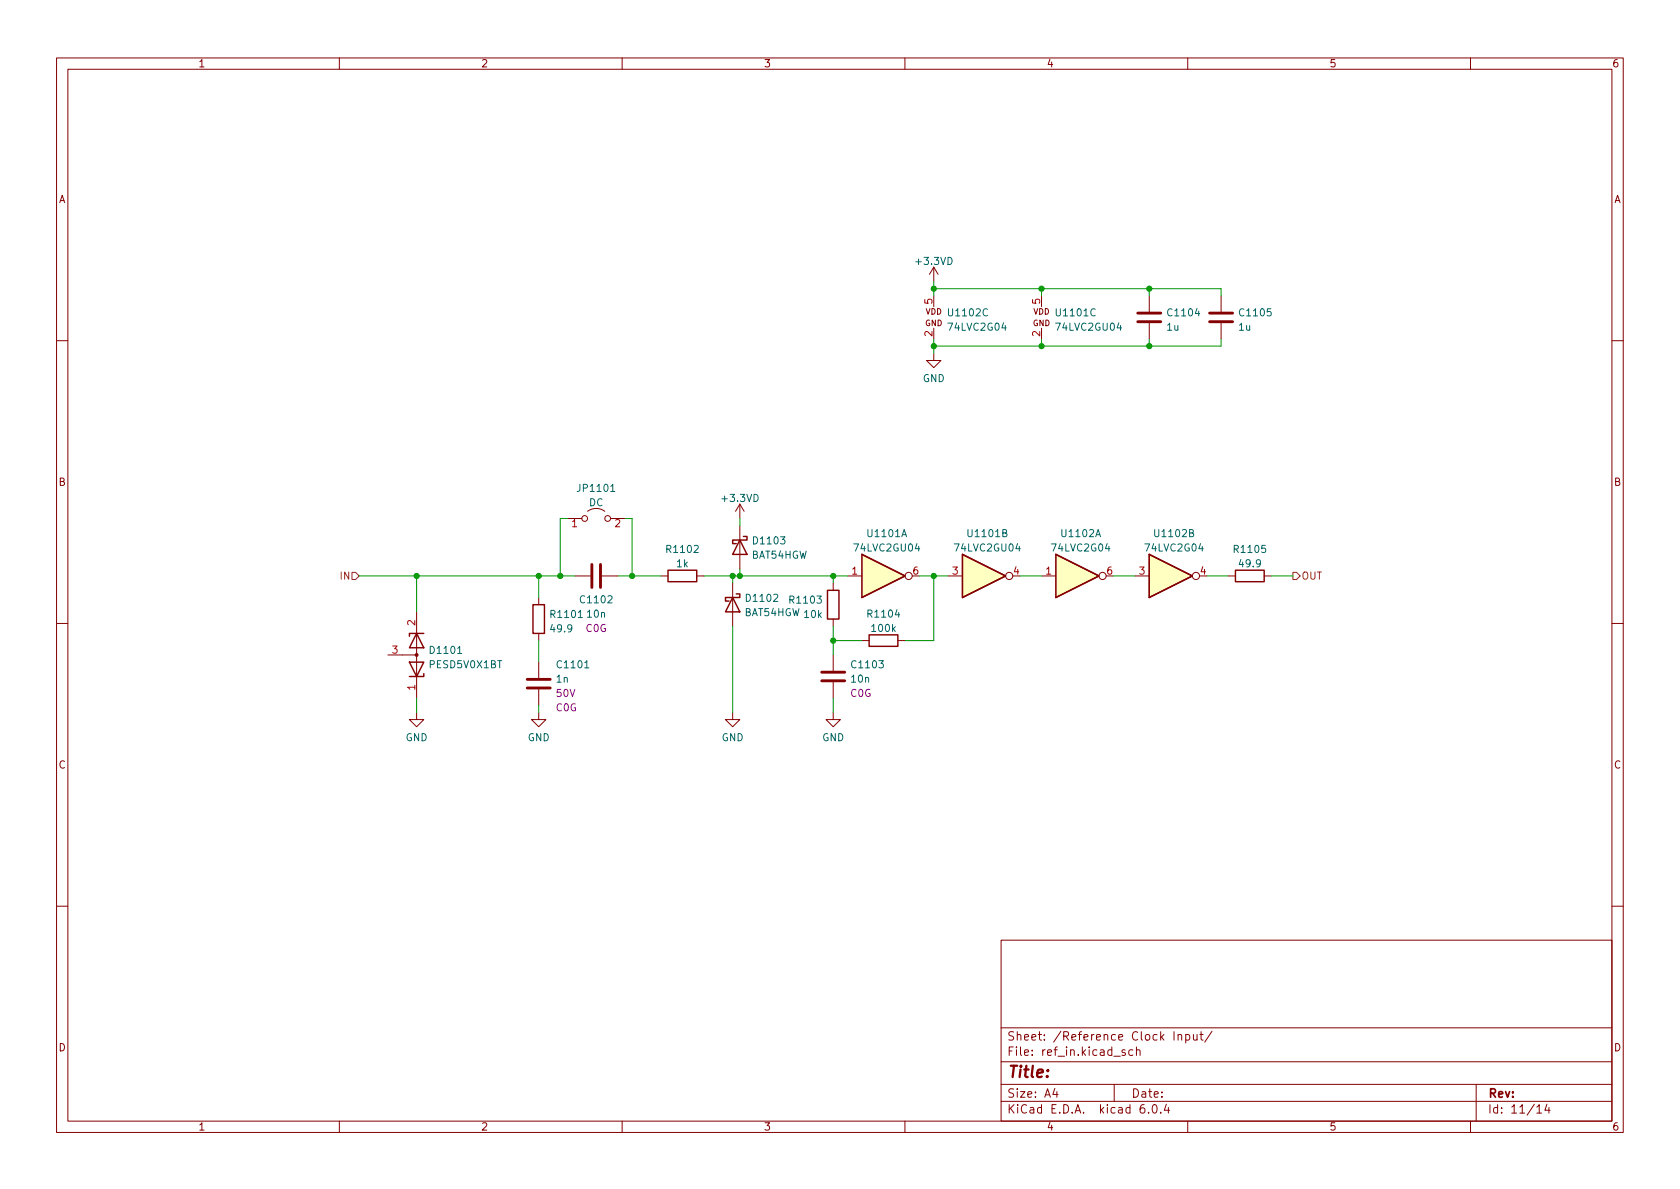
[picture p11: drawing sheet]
<svg xmlns="http://www.w3.org/2000/svg" width="297mm" height="210mm" viewBox="0 0 297 210" stroke-linecap="round" stroke-linejoin="round" font-family="sans-serif">
<g fill="none" stroke="#840000" stroke-width=".18">
<path d="M10 10.2h277v190.1h-277zM12 12.2h273v186.1h-273zM60 10.2v2M110 10.2v2M160 10.2v2M210 10.2v2M260 10.2v2M165.1 47.2l-.8 1.3M165.1 47.2v2.6M165.1 47.2l.8 1.3M203.2 52.3v2.8M203.2 57.1v2.8"/>
<path d="M215.9 52.3v2.8M215.9 57.1v2.8M10 60.2h2M165.1 62.5v1.2h1.3l-1.3 1.3-1.3-1.3h1.3M285 60.2h2M100.3 91.7h2.6M103.9 90.4a2.54 2.54 0 0 1 3 0M107.9 91.7h2.6M130.8 89.1v2.6M130.8 93v7.6M130.8 89.1l-.8 1.3M130.8 89.1l.8 1.3"/>
<path d="M10 110.2h2M68.6 115.8h5.1M73.7 108.2v11.2M73.7 119.6v3.8M95.2 105.7v1.2M95.2 112v1.3M95.2 117.1v2.8M101.6 101.8h2.8M106.4 101.8h2.8M116.8 101.8h1.3M123.2 101.8h1.3M129.5 103.1v7.6"/>
<path d="M147.3 103.1v1.3M147.3 109.5v1.2M147.3 115.8v2.8M149.9 101.8h2.5M152.4 113.3h1.3M158.7 113.3h1.3M167.6 101.8h2.6M184.1 101.8h2.6M200.7 101.8h2.5M217.2 101.8h1.2M223.5 101.8h1.3M285 110.2h2"/>
<path d="M73.7 126v1.2h1.2l-1.2 1.3-1.3-1.3h1.3M95.2 126v1.2h1.3l-1.3 1.3-1.2-1.3h1.2M95.2 121.9v2.8M129.5 126v1.2h1.3l-1.3 1.3-1.2-1.3h1.2M147.3 126v1.2h1.3l-1.3 1.3-1.3-1.3h1.3M147.3 120.6v2.8M10 160.2h2M177 166.3h108v32h-108zM285 160.2h2M60 198.3v2M110 198.3v2M160 198.3v2"/>
<path d="M177 194.8h108M177 191.8h108M177 187.8h108M177 181.8h108M186.5 192.5l-.4 1h1M186.9 193v1M197 191.8v3M198.9 185.7l-.3-.1-.2 .2v.3l.5 .1v.4h-.5M200.3 185.7l-.4-.1-.3 .3v.4l.1 .3h.6M200.9 185.8l.2-.2 .4 .1 .1 .9M200.9 185.1v1.5M202.3 195.3a.59 .59 0 0 0-.7 .7v.5l.1 .3h.4l.3-.1v-.5l-.1-.2-.4-.1-.3 .3"/>
<path d="M203.1 196.7v.1M203.9 195.4l.2-.1a.81 .81 0 0 1 .6 .7 .81 .81 0 0 1-.3 .8h-.2a.81 .81 0 0 1-.6-.6 .81 .81 0 0 1 .3-.8zM205.2 196.7v.1M206.2 195.3l-.3 1h.9M206.6 195.8v1M207.6 182.4v1.5M208.3 183.1l.2-.2 .4 .1v.9M208.3 182.9v1M209.6 183l.5-.1 .3 .3v.4l-.2 .3h-.6M209.6 182.9v1.5M210 198.3v2M211 182.9l.1 1h.3l.2-.1"/>
<path d="M211.6 182.9v1M212.1 182.9h.6M212.4 182.4v1.3l.3 .2M214.3 182.4l-1.3 1.9M260 198.3v2M261 191.8v6.5M271.7 195.8l.5-.5v1.5M271.7 196.8h.9M273.5 195.3l-.4 1h1M273.9 195.8v1"/>
<circle cx="103.4" cy="91.7" r=".51"/>
<circle cx="107.4" cy="91.7" r=".51"/>
<circle cx="160.7" cy="101.8" r=".63"/>
<circle cx="178.4" cy="101.8" r=".63"/>
<circle cx="194.9" cy="101.8" r=".63"/>
<circle cx="211.5" cy="101.8" r=".63"/>
</g>
<g fill="none" stroke="#840000" stroke-width=".25">
<path d="M130.8 95.5l1.3 2.5h-2.6zM131.4 94.9h.7v.6h-2.6v.6h.7M152.4 98v7.7zM152.4 98l7.6 3.8-7.6 3.9M170.2 98v7.7zM170.2 98l7.6 3.8-7.6 3.9M186.7 98v7.7zM186.7 98l7.6 3.8-7.6 3.9M203.2 98v7.7zM203.2 98l7.6 3.8-7.6 3.9M72.4 117.1h2.5l-1.2 2.5zM73.7 112l1.2 2.5h-2.5z"/>
<path d="M74.9 119.1v.5h-2.5M74.9 112h-2.5v.5M94.2 106.9h2.1v5.1h-2.1zM118.1 100.8h5.1v2.1h-5.1zM129.5 105.7l1.3 2.5h-2.5zM130.2 105h.6v.7h-2.5v.6h.6M146.3 104.4h2v5.1h-2zM153.7 112.3h5v2h-5zM218.4 100.8h5.1v2.1h-5.1z"/>
</g>
<path d="M201.2 55.4h4M201.2 56.9h4M213.9 55.4h4M213.9 56.9h4M104.6 99.8v4.1M106.2 99.8v4.1M145.3 118.9h4.1M93.2 121.7h4.1M93.2 120.1h4.1M145.3 120.4h4.1" fill="none" stroke="#840000" stroke-width=".51"/>
<g fill="#ffffc2" stroke="#ffffc2" stroke-width=".18">
<path d="M203.2 98v7.7z"/>
<path d="M203.2 98l7.6 3.8-7.6 3.9z"/>
<path d="M186.7 98v7.7z"/>
<path d="M186.7 98l7.6 3.8-7.6 3.9z"/>
<path d="M170.2 98v7.7z"/>
<path d="M170.2 98l7.6 3.8-7.6 3.9z"/>
<path d="M152.4 98v7.7z"/>
<path d="M152.4 98l7.6 3.8-7.6 3.9z"/>
</g>
<path d="M108 86.9h.7" fill="none" stroke="#006464" stroke-width=".18"/>
<circle cx="73.7" cy="115.8" r=".25" fill="#840000" stroke="#840000" stroke-width=".18"/>
<path d="M62.2 101.2h.7l.6 .6-.6 .7h-.7zM228.6 101.2h.6l.7 .6-.7 .7h-.6z" fill="none" stroke="#725600" stroke-width=".18"/>
<g fill="none" stroke="#009600" stroke-width=".18">
<path d="M165.1 49.8v2.5M165.1 59.9v2.6M165.1 51h50.8v1.3M184.1 51v1.3M184.1 59.9v1.3M203.2 51v1.3M203.2 59.9v1.3M215.9 59.9v1.3h-50.8M100.3 91.7h-1.2v10.1M110.5 91.7h1.3v10.1M130.8 91.7v1.3M63.5 101.8h38.1"/>
<path d="M73.7 101.8v6.4M95.2 101.8v3.9M95.2 113.3v3.8M109.2 101.8h7.6M124.5 101.8h25.4M129.5 101.8v1.3M129.5 110.7v15.3M130.8 100.6v1.2M147.3 113.3h5.1M147.3 101.8v1.3M147.3 110.7v5.1M162.6 101.8h5"/>
<path d="M165.1 101.8v11.5h-5.1M180.3 101.8h3.8M196.8 101.8h3.9M213.4 101.8h3.8M224.8 101.8h3.8M73.7 123.4v2.6M95.2 124.7v1.3M147.3 123.4v2.6"/>
</g>
<g fill="#009600" stroke="#009600" stroke-width=".18">
<circle cx="111.8" cy="101.8" r=".46"/>
<circle cx="73.7" cy="101.8" r=".46"/>
<circle cx="95.2" cy="101.8" r=".46"/>
<circle cx="99.1" cy="101.8" r=".46"/>
<circle cx="165.1" cy="101.8" r=".46"/>
<circle cx="184.1" cy="61.2" r=".46"/>
<circle cx="184.1" cy="51" r=".46"/>
<circle cx="203.2" cy="61.2" r=".46"/>
<circle cx="203.2" cy="51" r=".46"/>
<circle cx="165.1" cy="51" r=".46"/>
<circle cx="165.1" cy="61.2" r=".46"/>
<circle cx="129.5" cy="101.8" r=".46"/>
<circle cx="147.3" cy="113.3" r=".46"/>
<circle cx="147.3" cy="101.8" r=".46"/>
<circle cx="130.8" cy="101.8" r=".46"/>
</g>
<text font-size="2.8" fill="#840000" x="178" y="190.6">Title:</text>
<g font-size="2.1" fill="#840000">
<text x="178" y="184">Sheet: /Reference Clock Input/</text>
<text x="178" y="186.7">File: ref_in.kicad_sch</text>
<text x="178" y="196.9">KiCad E.D.A. kicad 6.0.4</text>
<text x="178" y="194.1">Size: A4</text>
<text x="200" y="194.1">Date:</text>
<text x="263" y="194.1">Rev:</text>
<text x="263" y="196.9">Id: 11/14</text>
</g>
<g font-size="1.8" fill="#840000">
<text x="35" y="11.9">1</text>
<text x="85" y="11.9">2</text>
<text x="135" y="11.9">3</text>
<text x="185" y="11.9">4</text>
<text x="235" y="11.9">5</text>
<text x="285" y="11.9">6</text>
<text x="10.3" y="35.9">A</text>
<text x="285.3" y="35.9">A</text>
<text x="10.3" y="85.9">B</text>
<text x="285.3" y="85.9">B</text>
<text x="10.3" y="135.9">C</text>
<text x="285.3" y="135.9">C</text>
<text x="10.3" y="185.9">D</text>
<text x="285.3" y="185.9">D</text>
<text x="35" y="199.9">1</text>
<text x="85" y="199.9">2</text>
<text x="135" y="199.9">3</text>
<text x="185" y="199.9">4</text>
<text x="235" y="199.9">5</text>
<text x="285" y="199.9">6</text>
</g>
<g font-size="1.8" fill="#006464">
<text x="162.1" y="46.8">+3.3VD</text>
<text x="167.8" y="58.5">74LVC2G04</text>
<text x="167.9" y="55.9">U1102C</text>
<text x="186.9" y="58.5">74LVC2GU04</text>
<text x="186.9" y="55.9">U1101C</text>
<text x="206.3" y="58.5">1u</text>
<text x="206.6" y="55.9">C1104</text>
<text x="219" y="58.5">1u</text>
<text x="219.3" y="55.9">C1105</text>
<text x="163.1" y="67.6">GND</text>
<text x="102.4" y="87">JP1101</text>
<text x="104.1" y="89.5">DC</text>
<text x="127.8" y="88.7">+3.3VD</text>
<text x="153.5" y="95">U1101A</text>
<text x="171.3" y="95">U1101B</text>
<text x="187.8" y="95">U1102A</text>
<text x="204.3" y="95">U1102B</text>
<text x="118" y="97.8">R1102</text>
<text x="119.7" y="100.3">1k</text>
<text x="132.9" y="98.8">BAT54HGW</text>
<text x="133.4" y="96.3">D1103</text>
<text x="151.2" y="97.5">74LVC2GU04</text>
<text x="169" y="97.5">74LVC2GU04</text>
<text x="186.2" y="97.5">74LVC2G04</text>
<text x="202.7" y="97.5">74LVC2G04</text>
<text x="218.4" y="97.8">R1105</text>
<text x="219.3" y="100.3">49.9</text>
<text x="102.8" y="106.7">C1102</text>
<text x="132.1" y="106.4">D1102</text>
<text x="139.8" y="106.7">R1103</text>
<text x="97.5" y="111.8">49.9</text>
<text x="97.6" y="109.3">R1101</text>
<text x="103.9" y="109.2">10n</text>
<text x="131.6" y="108.9">BAT54HGW 10k</text>
<text x="153.6" y="109.2">R1104</text>
<text x="154.2" y="111.7">100k</text>
<text x="76.1" y="118.2">PESD5V0X1BT</text>
<text x="76.2" y="115.6">D1101</text>
<text x="98.7" y="118.2">C1101</text>
<text x="150.8" y="118.2">C1103</text>
<text x="98.4" y="120.7">1n</text>
<text x="150.6" y="120.7">10n</text>
<text x="71.7" y="131.1">GND</text>
<text x="93.3" y="131.1">GND</text>
<text x="127.6" y="131.1">GND</text>
<text x="145.4" y="131.1">GND</text>
</g>
<g font-size="1.8" fill="#a90000">
<text x="164.8" y="53.8" transform="rotate(-90 164.8 53.8)">5</text>
<text x="183.9" y="53.8" transform="rotate(-90 183.9 53.8)">5</text>
<text x="164.8" y="59.5" transform="rotate(-90 164.8 59.5)">2</text>
<text x="183.9" y="59.5" transform="rotate(-90 183.9 59.5)">2</text>
<text x="101.1" y="93.2">1</text>
<text x="108.7" y="93.2">2</text>
<text x="150.6" y="101.6">1</text>
<text x="161.4" y="101.6">6</text>
<text x="168.4" y="101.6">3</text>
<text x="179.2" y="101.6">4</text>
<text x="184.9" y="101.6">1</text>
<text x="195.7" y="101.6">6</text>
<text x="201.4" y="101.6">3</text>
<text x="212.2" y="101.6">4</text>
<text x="73.4" y="110.6" transform="rotate(-90 73.4 110.6)">2</text>
<text x="69.4" y="115.6">3</text>
<text x="73.4" y="122" transform="rotate(-90 73.4 122)">1</text>
</g>
<g font-size="1.8" fill="#725600">
<text x="60.3" y="102.5">IN</text>
<text x="230.1" y="102.5">OUT</text>
</g>
<g font-size="1.8" fill="#840084">
<text x="103.6" y="111.7">C0G</text>
<text x="98.3" y="125.8">C0G</text>
<text x="98.4" y="123.2">50V</text>
<text x="150.4" y="123.2">C0G</text>
</g>
<g font-size="1.4" fill="#840000">
<text x="163.6" y="57.6">GND</text>
<text x="163.6" y="55.6">VDD</text>
<text x="182.6" y="57.6">GND</text>
<text x="182.7" y="55.6">VDD</text>
</g>
</svg>
